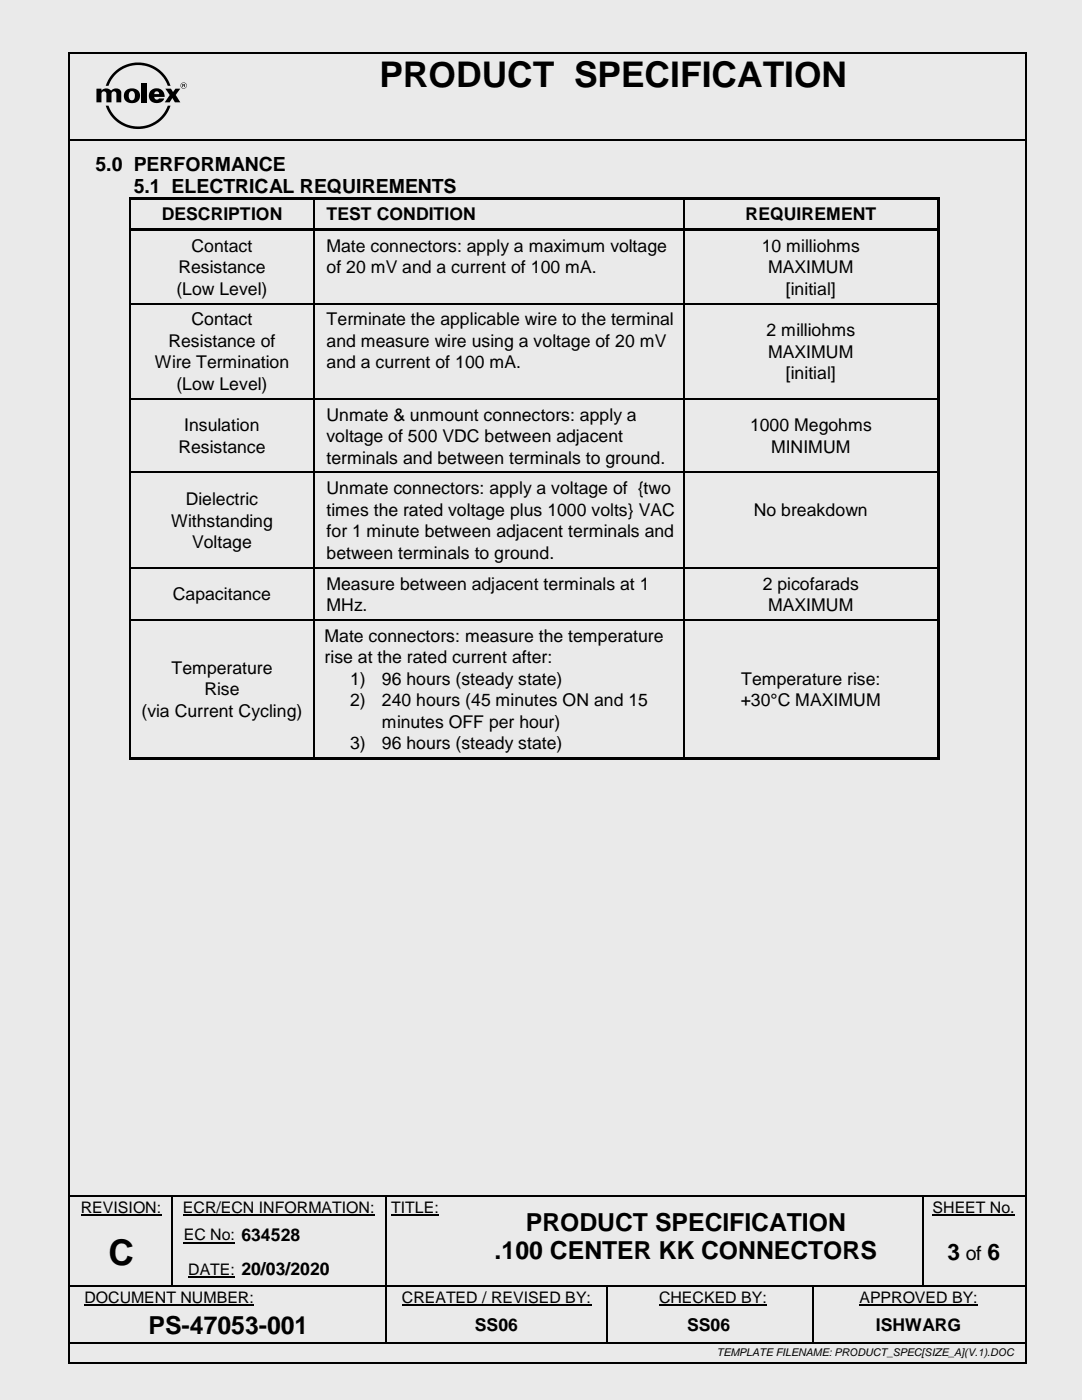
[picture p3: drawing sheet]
<svg xmlns="http://www.w3.org/2000/svg" width="216mm" height="279mm" viewBox="0 0 216 279" stroke-linecap="round" stroke-linejoin="round" font-family="sans-serif">
<path d="M0 0h215.9v279.4h-215.9z" fill-rule="evenodd" fill="#eaeaea"/>
<g fill="#000">
<path d="M13.6 10.3h.4v.4h-.4z" fill-rule="evenodd"/>
<path d="M13.6 10.3h.4v.4h-.4z" fill-rule="evenodd"/>
<path d="M26 18.3a.65 .65 0 0 1 .7 0 .65 .65 0 0 1 .2 .8 .64 .64 0 0 1-.2 .8 .64 .64 0 0 1-.9-.2 1.37 1.37 0 0 1 .2-1.4zM25.1 18.1a1.55 1.55 0 0 0-.1 2 1.55 1.55 0 0 0 2 .4 1.53 1.53 0 0 0 .8-2.1 1.53 1.53 0 0 0-2.1-.7z" fill-rule="evenodd"/>
<path d="M22.7 14.5a6.8 6.8 0 0 1 11.3 2.6h-.5a6.3 6.3 0 0 0-5.9-4.1 6.3 6.3 0 0 0-6 4.1h-.5l.7-1.4z" fill-rule="evenodd"/>
<path d="M30 18.1a1.53 1.53 0 0 0 0 2 1.53 1.53 0 0 0 2 .4 1.13 1.13 0 0 0 .8-.9h-1.1a.51 .51 0 0 1-.6 .3 .51 .51 0 0 1-.3-.6h2.1a1.62 1.62 0 0 0-1-1.6 1.62 1.62 0 0 0-1.9 .4zM30.9 18.4l.3-.2a.49 .49 0 0 1 .6 .6h-1z" fill-rule="evenodd"/>
<path d="M33 17.7h1.1l.4 .7 .5-.7h1l-.9 1.3 .9 1.4h-1.1l-.5-.8-.6 .8h-.9l1-1.4z" fill-rule="evenodd"/>
<path d="M36 17.1a.65 .65 0 0 1 1.3 0 .65 .65 0 0 1-1.3 0zM36.1 17.1a.55 .55 0 0 0 1.1 0 .55 .55 0 0 0-1.1 0z" fill-rule="evenodd"/>
<path d="M36.5 16.9l.3 .1h-.3zM36.4 16.8v.6h.1v-.3l.4 .3v-.6z" fill-rule="evenodd"/>
<path d="M204.5 10.3h.3v.4h-.3z" fill-rule="evenodd"/>
<path d="M204.5 10.3h.3v.4h-.3z" fill-rule="evenodd"/>
<path d="M14 27.7h.3v.4h-.3z" fill-rule="evenodd"/>
<path d="M14 27.7h.3v.4h-.3z" fill-rule="evenodd"/>
<path d="M19.2 17.7h1v.4l.1-.1a1.28 1.28 0 0 1 1.9 .1 1.16 1.16 0 0 1 2 .3v2h-1v-1.7a.49 .49 0 0 0-.5-.5 .49 .49 0 0 0-.4 .5l-.1 1.7h-1v-1.7a.49 .49 0 0 0-.5-.5 .49 .49 0 0 0-.5 .5v1.7h-1z" fill-rule="evenodd"/>
<path d="M25.8 39.4h.2v.5h-.2z" fill-rule="evenodd"/>
<path d="M26 39.4h36.6v.5h-36.6z" fill-rule="evenodd"/>
<path d="M28.3 16.5h1v3.9h-1z" fill-rule="evenodd"/>
<path d="M21.1 21.1h.5a6.3 6.3 0 0 0 6 4.1 6.3 6.3 0 0 0 5.9-4.1h.5a6.8 6.8 0 0 1-6.4 4.7 6.8 6.8 0 0 1-6.5-4.7z" fill-rule="evenodd"/>
<path d="M62.6 39.4h.5v.5h-.5z" fill-rule="evenodd"/>
<path d="M63.1 39.4h73.2v.5h-73.2z" fill-rule="evenodd"/>
<path d="M136.3 39.4h.5v.5h-.5z" fill-rule="evenodd"/>
<path d="M136.8 39.4h50.2v.5h-50.2z" fill-rule="evenodd"/>
<path d="M187 39.4h.5v.5h-.5z" fill-rule="evenodd"/>
<path d="M204.3 27.7h.4v.4h-.4z" fill-rule="evenodd"/>
<path d="M204.3 27.7h.4v.4h-.4z" fill-rule="evenodd"/>
<path d="M25.8 39.9h.2v.8h-.2z" fill-rule="evenodd"/>
<path d="M25.8 45.5h.2v1.3h-.2z" fill-rule="evenodd"/>
<path d="M26 45.5h36.6v.5h-36.6z" fill-rule="evenodd"/>
<path d="M62.6 39.9h.3v.8h-.3z" fill-rule="evenodd"/>
<path d="M62.6 46h.3v.8h-.3z" fill-rule="evenodd"/>
<path d="M62.6 45.5h.5v.5h-.5z" fill-rule="evenodd"/>
<path d="M63.1 45.5h73.2v.5h-73.2z" fill-rule="evenodd"/>
<path d="M136.3 39.9h.2v.8h-.2z" fill-rule="evenodd"/>
<path d="M136.3 46h.2v.8h-.2z" fill-rule="evenodd"/>
<path d="M136.3 45.5h.5v.5h-.5z" fill-rule="evenodd"/>
<path d="M136.8 45.5h50.2v.5h-50.2z" fill-rule="evenodd"/>
<path d="M187 39.4h.5v1.3h-.5z" fill-rule="evenodd"/>
<path d="M187 40.7h.5v4.8h-.5z" fill-rule="evenodd"/>
<path d="M187 45.5h.5v1.3h-.5z" fill-rule="evenodd"/>
<path d="M25.8 60.5h.2v1h-.2z" fill-rule="evenodd"/>
<path d="M62.6 60.5h.3v1h-.3z" fill-rule="evenodd"/>
<path d="M136.3 60.5h.2v1h-.2z" fill-rule="evenodd"/>
<path d="M187 46.8h.5v13.7h-.5z" fill-rule="evenodd"/>
<path d="M187 60.5h.5v1h-.5z" fill-rule="evenodd"/>
<path d="M187 61.5h.5v18h-.5z" fill-rule="evenodd"/>
<path d="M25.8 79.5h.2v1h-.2z" fill-rule="evenodd"/>
<path d="M25.8 94.2h.2v1h-.2z" fill-rule="evenodd"/>
<path d="M62.6 79.5h.3v1h-.3z" fill-rule="evenodd"/>
<path d="M62.6 94.2h.3v1h-.3z" fill-rule="evenodd"/>
<path d="M136.3 79.5h.2v1h-.2z" fill-rule="evenodd"/>
<path d="M136.3 94.2h.2v1h-.2z" fill-rule="evenodd"/>
<path d="M187 79.5h.5v1h-.5z" fill-rule="evenodd"/>
<path d="M187 80.5h.5v13.7h-.5z" fill-rule="evenodd"/>
<path d="M187 94.2h.5v1h-.5z" fill-rule="evenodd"/>
<path d="M25.8 113.2h.2v1h-.2z" fill-rule="evenodd"/>
<path d="M62.6 113.2h.3v1h-.3z" fill-rule="evenodd"/>
<path d="M136.3 113.2h.2v1h-.2z" fill-rule="evenodd"/>
<path d="M187 95.2h.5v18h-.5z" fill-rule="evenodd"/>
<path d="M187 113.2h.5v1h-.5z" fill-rule="evenodd"/>
<path d="M25.8 123.5h.2v1.1h-.2z" fill-rule="evenodd"/>
<path d="M62.6 123.5h.3v1.1h-.3z" fill-rule="evenodd"/>
<path d="M136.3 123.5h.2v1.1h-.2z" fill-rule="evenodd"/>
<path d="M187 114.2h.5v9.3h-.5z" fill-rule="evenodd"/>
<path d="M187 123.5h.5v1.1h-.5z" fill-rule="evenodd"/>
<path d="M25.8 151.2h36.8v.5h-36.8z" fill-rule="evenodd"/>
<path d="M62.6 151.2h.5v.5h-.5z" fill-rule="evenodd"/>
<path d="M63.1 151.2h73.2v.5h-73.2z" fill-rule="evenodd"/>
<path d="M136.3 151.2h.5v.5h-.5z" fill-rule="evenodd"/>
<path d="M136.8 151.2h50.2v.5h-50.2z" fill-rule="evenodd"/>
<path d="M187 124.6h.5v26.6h-.5z" fill-rule="evenodd"/>
<path d="M187 151.2h.5v.5h-.5z" fill-rule="evenodd"/>
<path d="M187 151.2h.5v.5h-.5z" fill-rule="evenodd"/>
<path d="M34.1 238.8h.3v.2h-.3z" fill-rule="evenodd"/>
<path d="M34.1 238.5h.4v.3h-.4z" fill-rule="evenodd"/>
<path d="M77 238.8h.2v.2h-.2z" fill-rule="evenodd"/>
<path d="M77 238.5h.3v.3h-.3z" fill-rule="evenodd"/>
<path d="M89.6 238.5h.4v.3h-.4z" fill-rule="evenodd"/>
<path d="M184 238.8h.3v.2h-.3z" fill-rule="evenodd"/>
<path d="M184 238.5h.4v.3h-.4z" fill-rule="evenodd"/>
<path d="M204.3 238.5h.3v.3h-.3z" fill-rule="evenodd"/>
<path d="M34.1 242.8h.3v.9h-.3z" fill-rule="evenodd"/>
<path d="M34.1 249.7h.3v.9h-.3z" fill-rule="evenodd"/>
<path d="M34.1 256.6h.3v.2h-.3z" fill-rule="evenodd"/>
<path d="M46.9 256.6h.3v.2h-.3z" fill-rule="evenodd"/>
<path d="M77 242.8h.2v.9h-.2z" fill-rule="evenodd"/>
<path d="M77 249.7h.2v.9h-.2z" fill-rule="evenodd"/>
<path d="M77 256.6h.2v.5h-.2z" fill-rule="evenodd"/>
<path d="M89.6 256.6h.3v.2h-.3z" fill-rule="evenodd"/>
<path d="M121 256.8h.2v.3h-.2z" fill-rule="evenodd"/>
<path d="M121 256.6h.2v.2h-.2z" fill-rule="evenodd"/>
<path d="M162 256.8h.3v.3h-.3z" fill-rule="evenodd"/>
<path d="M162 256.6h.3v.2h-.3z" fill-rule="evenodd"/>
<path d="M184 242.8h.3v.9h-.3z" fill-rule="evenodd"/>
<path d="M184 249.7h.3v.9h-.3z" fill-rule="evenodd"/>
<path d="M184 256.6h.3v.2h-.3z" fill-rule="evenodd"/>
<path d="M13.6 271.8h.4v.4h-.4z" fill-rule="evenodd"/>
<path d="M13.6 271.8h.4v.4h-.4z" fill-rule="evenodd"/>
<path d="M76.9 260.9h.4v.8h-.4z" fill-rule="evenodd"/>
<path d="M76.9 267.8h.4v.3h-.4z" fill-rule="evenodd"/>
<path d="M120.9 260.9h.4v.8h-.4z" fill-rule="evenodd"/>
<path d="M120.9 267.8h.4v.3h-.4z" fill-rule="evenodd"/>
<path d="M162 260.9h.3v.8h-.3z" fill-rule="evenodd"/>
<path d="M162 267.8h.4v.3h-.4z" fill-rule="evenodd"/>
<path d="M204.3 267.8h.3v.3h-.3z" fill-rule="evenodd"/>
<path d="M204.5 271.8h.3v.4h-.3z" fill-rule="evenodd"/>
<path d="M204.5 271.8h.3v.4h-.3z" fill-rule="evenodd"/>
</g>
<g fill="none" stroke="#000" stroke-width=".34">
<path d="M13.8 10.7v261.1M14 10.5h190.5M204.7 10.7v261.1M14.3 27.9h190.2M14 238.6h20.1M34.5 238.6h42.5M77.3 238.6h12.3M90 238.6h94M184.4 238.6h19.9M14 267.9h62.9M14 272h190.5M77.1 261.7v6.1"/>
<path d="M77.3 267.9h43.6M121.1 261.7v6.1M121.3 267.9h40.7M162.4 267.9h41.9"/>
</g>
<path d="M16.1 242.5h16.1M36.5 242.5h38.3M36.7 248h10.2M37.6 254.9h9.3M78.1 242.5h9.5M186.1 242.5h16.4M16.8 260.5h33.9M80.2 260.5h37.8M131.5 260.5h21.5M171.5 260.5h23.6" fill="none" stroke="#000" stroke-width=".21"/>
<g fill="none" stroke="#000" stroke-width=".25">
<path d="M25.9 40.7v4.8M25.9 46.8v13.7M62.7 40.7v4.8M62.7 46.8v13.7M136.4 40.7v4.8M136.4 46.8v13.7M25.9 61.5v18M26 60.6h36.6M26 79.6h36.6M62.7 61.5v18M62.9 60.6h73.4M62.9 79.6h73.4"/>
<path d="M136.4 61.5v18M136.5 60.6h50.5M136.5 79.6h50.5M25.9 80.5v13.7M25.9 95.2v18M26 94.3h36.6M62.7 80.5v13.7M62.7 95.2v18M62.9 94.3h73.4M136.4 80.5v13.7M136.4 95.2v18M136.5 94.3h50.5"/>
<path d="M25.9 114.2v9.3M26 113.3h36.6M62.7 114.2v9.3M62.9 113.3h73.4M136.4 114.2v9.3M136.5 113.3h50.5M25.9 124.6v26.6M26 123.7h36.6M62.7 124.6v26.6M62.9 123.7h73.4M136.4 124.6v26.6M136.5 123.7h50.5"/>
<path d="M34.3 239v3.8M77.1 239v3.8M184.1 239v3.8M14 256.7h20.1M34.3 243.7v6M34.3 250.6v6M34.4 256.7h12.5M47.2 256.7h29.8M77.1 243.7v6M77.1 250.6v6M77.1 257.1v3.8M77.2 256.7h12.4"/>
<path d="M89.9 256.7h31.1M121.1 257.1v3.8M121.2 256.7h40.8M162.2 257.1v3.8M162.3 256.7h21.7M184.1 243.7v6M184.1 250.6v6M184.3 256.7h20.2M162.2 261.7v6.1"/>
</g>
<g font-size="7.1">
<text x="75.7" y="17.3">PRODUCT SPECIFICATION</text>
<text x="21.6" y="252.4">C</text>
</g>
<g font-size="5">
<text x="104.9" y="245.6">PRODUCT SPECIFICATION</text>
<text x="98.7" y="251.3">.100 CENTER KK CONNECTORS</text>
<text x="29.6" y="266.2">PS-47053-001</text>
</g>
<g font-size="4.6">
<text x="189.1" y="251.5">3</text>
<text x="197.1" y="251.5">6</text>
</g>
<g font-size="3.9">
<text x="19" y="34">5.0 PERFORMANCE</text>
<text x="26.7" y="38.5">5.1 ELECTRICAL REQUIREMENTS</text>
<text x="192.7" y="251.5">of</text>
</g>
<g font-size="3.5">
<text x="32.3" y="43.9">DESCRIPTION</text>
<text x="65.2" y="43.9">TEST CONDITION</text>
<text x="148.8" y="43.9">REQUIREMENT</text>
<text x="38.2" y="50.3">Contact</text>
<text x="65.2" y="50.3">Mate connectors: apply a maximum voltage</text>
<text x="152" y="50.3">10 milliohms</text>
<text x="35.2" y="58.9">(Low Level)</text>
<text x="35.6" y="54.6">Resistance</text>
<text x="65.2" y="54.6">of 20 mV and a current of 100 mA.</text>
<text x="153.3" y="54.6">MAXIMUM</text>
<text x="156.8" y="58.9">[initial]</text>
<text x="38.2" y="64.9">Contact</text>
<text x="65.2" y="64.9">Terminate the applicable wire to the terminal</text>
<text x="33.6" y="69.3">Resistance of</text>
<text x="65.2" y="69.3">and measure wire using a voltage of 20 mV</text>
<text x="153" y="67.1">2 milliohms</text>
<text x="153.3" y="71.4">MAXIMUM</text>
<text x="30.9" y="73.5">Wire Termination</text>
<text x="35.2" y="77.9">(Low Level)</text>
<text x="65.2" y="73.5">and a current of 100 mA.</text>
<text x="156.8" y="75.7">[initial]</text>
<text x="65.2" y="84">Unmate &amp; unmount connectors: apply a</text>
<text x="36.8" y="86.1">Insulation</text>
<text x="65.2" y="88.3">voltage of 500 VDC between adjacent</text>
<text x="149.7" y="86.1">1000 Megohms</text>
<text x="35.6" y="90.4">Resistance</text>
<text x="65.2" y="92.6">terminals and between terminals to ground.</text>
<text x="153.9" y="90.4">MINIMUM</text>
<text x="37" y="100.8">Dielectric</text>
<text x="65.2" y="98.7">Unmate connectors: apply a voltage of {two</text>
<text x="34.1" y="105.1">Withstanding</text>
<text x="65.2" y="103">times the rated voltage plus 1000 volts} VAC</text>
<text x="65.2" y="107.2">for 1 minute between adjacent terminals and</text>
<text x="150.4" y="103">No breakdown</text>
<text x="38.3" y="109.4">Voltage</text>
<text x="65.2" y="111.6">between terminals to ground.</text>
<text x="34.5" y="119.8">Capacitance</text>
<text x="65.2" y="117.7">Measure between adjacent terminals at 1</text>
<text x="152.2" y="117.7">2 picofarads</text>
<text x="65.2" y="121.9">MHz.</text>
<text x="153.3" y="121.9">MAXIMUM</text>
<text x="64.8" y="128">Mate connectors: measure the temperature</text>
<text x="34.2" y="134.5">Temperature</text>
<text x="64.8" y="132.4">rise at the rated current after:</text>
<text x="69.9" y="136.6">1)</text>
<text x="76.2" y="136.6">96 hours (steady state)</text>
<text x="147.9" y="136.6">Temperature rise:</text>
<text x="28.2" y="143.1">(via Current Cycling)</text>
<text x="40.8" y="138.8">Rise</text>
<text x="69.9" y="140.9">2)</text>
<text x="76.2" y="140.9">240 hours (45 minutes ON and 15</text>
<text x="147.8" y="140.9">+30°C MAXIMUM</text>
<text x="69.9" y="149.5">3)</text>
<text x="76.2" y="145.3">minutes OFF per hour)</text>
<text x="76.2" y="149.5">96 hours (steady state)</text>
<text x="94.8" y="265.5">SS06</text>
<text x="137.1" y="265.5">SS06</text>
<text x="174.8" y="265.5">ISHWARG</text>
</g>
<g font-size="3.2">
<text x="16.1" y="242">REVISION:</text>
<text x="36.5" y="242">ECR/ECN INFORMATION:</text>
<text x="78.1" y="242">TITLE:</text>
<text x="186.1" y="242">SHEET No.</text>
<text x="36.7" y="247.6">EC No: 634528</text>
<text x="37.6" y="254.5">DATE: 20/03/2020</text>
<text x="16.8" y="260">DOCUMENT NUMBER:</text>
<text x="80.2" y="260">CREATED / REVISED BY:</text>
<text x="131.5" y="260">CHECKED BY:</text>
<text x="171.5" y="260">APPROVED BY:</text>
</g>
<text font-size="2.1" x="143" y="270.6">TEMPLATE FILENAME: PRODUCT_SPEC[SIZE_A](V.1).DOC</text>
</svg>
